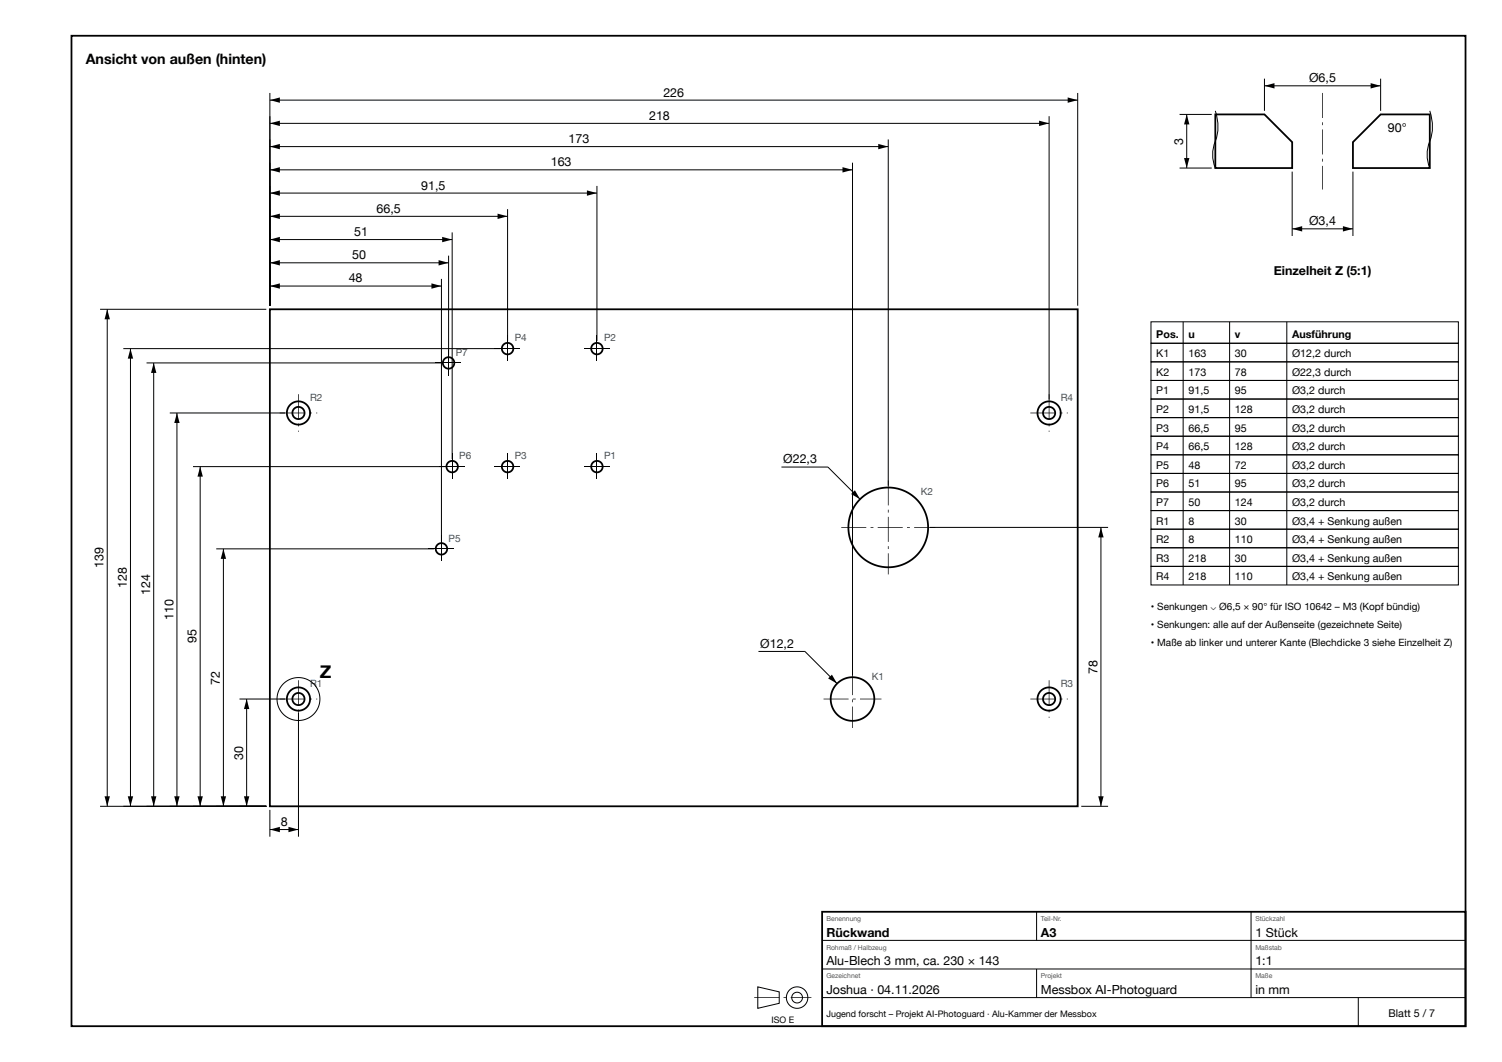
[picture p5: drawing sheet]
<svg xmlns="http://www.w3.org/2000/svg" width="420mm" height="297mm" viewBox="0 0 420 297" stroke-linecap="round" stroke-linejoin="round" font-family="sans-serif">
<g fill="none" stroke="#000" stroke-width=".5">
<path d="M20 10h390v277h-390zM340 32h13.7l7.8 7.8v7.2h-21.5zM378.5 39.8l7.7-7.8h13.8v15h-21.5zM75.5 86.5h226v139h-226zM230 255h180v32h-180z"/>
<circle cx="142" cy="97.5" r="1.6"/>
<circle cx="167" cy="97.5" r="1.6"/>
<circle cx="83.5" cy="115.5" r="3.3"/>
<circle cx="83.5" cy="115.5" r="1.7"/>
<circle cx="125.5" cy="101.5" r="1.6"/>
<circle cx="293.5" cy="115.5" r="1.7"/>
<circle cx="293.5" cy="115.5" r="3.3"/>
<circle cx="126.5" cy="130.5" r="1.6"/>
<circle cx="142" cy="130.5" r="1.6"/>
<circle cx="167" cy="130.5" r="1.6"/>
<circle cx="123.5" cy="153.5" r="1.6"/>
<circle cx="248.5" cy="147.5" r="11.1"/>
<circle cx="83.5" cy="195.5" r="3.2"/>
<circle cx="83.5" cy="195.5" r="1.7"/>
<circle cx="238.5" cy="195.5" r="6.1"/>
<circle cx="293.5" cy="195.5" r="1.7"/>
<circle cx="293.5" cy="195.5" r="3.2"/>
</g>
<g fill="#000">
<path d="M75.5 34.5l2.8-.7v1.5zM75.5 28l2.8-.7v1.5zM290.7 33.8l2.8 .7-2.8 .8zM298.7 27.3l2.8 .7-2.8 .8zM332 32l.7 2.8h-1.5zM353.7 24l2.8-.7v1.5zM383.4 23.3l2.8 .7-2.8 .8zM75.5 54l2.8-.7v1.5zM75.5 47.5l2.8-.7v1.5zM75.5 41l2.8-.7v1.5zM164.2 53.3l2.8 .7-2.8 .8zM235.7 46.8l2.8 .7-2.8 .8z"/>
<path d="M245.7 40.3l2.8 .7-2.8 .8zM331.2 44.2h1.5l-.7 2.8zM75.5 80l2.8-.8v1.5zM75.5 73.5l2.8-.8v1.5zM75.5 67l2.8-.7v1.5zM75.5 60.5l2.8-.7v1.5zM120.7 79.2l2.8 .8-2.8 .7zM122.7 72.7l2.8 .8-2.8 .7zM123.7 66.3l2.8 .7-2.8 .8zM139.2 59.8l2.8 .7-2.8 .8zM361.5 64l2.8-.7v1.5zM375.7 63.3l2.8 .7-2.8 .8z"/>
<path d="M30 86.5l.7 2.8h-1.5zM36.5 97.5l.7 2.8h-1.5zM43 101.5l.7 2.8h-1.5zM49.5 115.5l.7 2.8h-1.5zM56 130.5l.7 2.8h-1.5zM238.1 138.2l1.1-1.1 1.4 2.5zM62.5 153.5l.7 2.8h-1.5zM308 147.5l.7 2.8h-1.5zM69 195.5l.7 2.8h-1.5zM231.7 189.7l1-1 1.5 2.5zM29.2 222.7h1.5l-.7 2.8zM35.7 222.7h1.5l-.7 2.8z"/>
<path d="M42.2 222.7h1.5l-.7 2.8zM48.7 222.7h1.5l-.7 2.8zM55.2 222.7h1.5l-.7 2.8zM61.7 222.7h1.5l-.7 2.8zM68.2 222.7h1.5l-.7 2.8zM75.5 232l2.8-.8v1.5zM80.7 231.2l2.8 .8-2.8 .7zM307.2 222.7h1.5l-.7 2.8z"/>
<path d="M369.9 26h.2v7h-.2zM369.9 34.2h.2v.8h-.2zM369.9 36.2h.2v7h-.2zM369.9 44.4h.2v.8h-.2zM369.9 46.4h.2v6.6h-.2z"/>
<path d="M78.2 115.4h7v.2h-7zM86.4 115.4h.8v.2h-.8zM88.4 115.4h.3v.2h-.3z"/>
<path d="M83.4 110.2h.2v7h-.2zM83.4 118.4h.2v.8h-.2zM83.4 120.4h.2v.3h-.2z"/>
<path d="M288.2 115.4h7v.2h-7zM296.4 115.4h.8v.2h-.8zM298.4 115.4h.3v.2h-.3z"/>
<path d="M293.4 110.2h.2v7h-.2zM293.4 118.4h.2v.8h-.2zM293.4 120.4h.2v.3h-.2z"/>
<path d="M248.4 134.3h.2v7h-.2zM248.4 142.5h.2v.8h-.2zM248.4 144.5h.2v7h-.2zM248.4 152.7h.2v.8h-.2zM248.4 154.7h.2v5.9h-.2z"/>
<path d="M235.3 147.4h7v.2h-7zM243.5 147.4h.8v.2h-.8zM245.5 147.4h7v.2h-7zM253.7 147.4h.8v.2h-.8zM255.7 147.4h5.9v.2h-5.9z"/>
<path d="M78.2 195.4h7v.2h-7zM86.4 195.4h.8v.2h-.8zM88.4 195.4h.3v.2h-.3z"/>
<path d="M83.4 190.2h.2v7h-.2zM83.4 198.4h.2v.8h-.2zM83.4 200.4h.2v.3h-.2z"/>
<path d="M230.4 195.4h7v.2h-7zM238.6 195.4h.8v.2h-.8zM240.6 195.4h6v.2h-6z"/>
<path d="M238.4 187.4h.2v7h-.2zM238.4 195.6h.2v.8h-.2zM238.4 197.6h.2v6h-.2z"/>
<path d="M288.2 195.4h7v.2h-7zM296.4 195.4h.8v.2h-.8zM298.4 195.4h.3v.2h-.3z"/>
<path d="M293.4 190.2h.2v7h-.2zM293.4 198.4h.2v.8h-.2zM293.4 200.4h.2v.3h-.2z"/>
<path d="M211 278.9h7v.2h-7zM219.2 278.9h.8v.2h-.8zM221.2 278.9h5.8v.2h-5.8z"/>
</g>
<g fill="none" stroke="#000" stroke-width=".28">
<path d="M75.5 26v59.5M75.5 34.5h218M75.5 28h226M248.5 39v96.8M293.5 32.5v79.2M301.5 26v59.5M330 32h9M332 32v15M340 31a13.5 13.5 0 0 1-.5 10.2l-.2 1.6v1.7l.7 2.5M353.7 22v9M353.7 24h32.5M386.2 22v9"/>
<path d="M400 31a13.5 13.5 0 0 1-.5 10.2l-.2 1.6v1.7l.7 2.5M75.5 54h91.5M75.5 47.5h163M75.5 41h173M142 58.5v42.4M167 52v48.9M238.5 45.5v143.4M330 47h9M361.5 48v18M378.5 48v18M75.5 80h48M75.5 73.5h50"/>
<path d="M75.5 67h51M75.5 60.5h66.5M123.5 78v78.9M125.5 71.5v33.4M126.5 65v68.9M361.5 64h17M28 86.5h46.5M30 86.5v139M36.5 97.5v128M145.4 97.5h-110.9M163.4 97.5h7M322 90h86v6h-86z"/>
<path d="M322 96h86v5.2h-86zM331 90v73.6M344 90v73.6M360 90v73.6M41 101.5h87.9M43 101.5v124M47.5 115.5h32.2M49.5 115.5v110M322 101.2h86v5.2h-86zM322 106.4h86v5.2h-86zM322 111.6h86v5.2h-86zM322 116.8h86v5.2h-86z"/>
<path d="M54 130.5h75.9M56 130.5v95M138.4 130.5h7M142 126.9v7M163.4 130.5h7M167 126.9v7M218.6 130.6h13l9 9M322 122h86v5.2h-86zM322 127.2h86v5.2h-86zM322 132.4h86v5.2h-86zM322 137.6h86v5.2h-86zM60.5 153.5h66.4"/>
<path d="M62.5 153.5v72M260.1 147.5h49.9M308 147.5v78M322 142.8h86v5.2h-86zM322 148h86v5.2h-86zM322 153.2h86v5.2h-86zM322 158.4h86v5.2h-86zM67 195.5h12.7M69 195.5v30M83.5 199.2v34.8M212.2 182.2h13l9 9M28 225.5h46.5"/>
<path d="M75.5 226.5v7.5M75.5 232h8M302.5 225.5h7.5M290 255v8M350 255v24M212 276l6 1.4v3.2l-6 1.4zM230 263h180M230 271h180M230 279h180M290 271v8M380 279v8"/>
<circle cx="83.5" cy="195.5" r="6"/>
<circle cx="223" cy="279" r="3"/>
<circle cx="223" cy="279" r="1.5"/>
</g>
<text font-size="5" x="89.5" y="189.5">Z</text>
<text font-size="4" x="24" y="18">Ansicht von außen (hinten)</text>
<g font-size="3.5">
<text x="366.2" y="23">Ø6,5</text>
<text x="185.6" y="27">226</text>
<text x="181.6" y="33.5">218</text>
<text x="159.1" y="40">173</text>
<text x="331" y="40.5" transform="rotate(-90 331 40.5)">3</text>
<text x="388.2" y="37">90°</text>
<text x="154.1" y="46.5">163</text>
<text x="117.8" y="53">91,5</text>
<text x="105.3" y="59.5">66,5</text>
<text x="99.1" y="66">51</text>
<text x="366.2" y="63">Ø3,4</text>
<text x="98.6" y="72.5">50</text>
<text x="356.3" y="77">Einzelheit Z (5:1)</text>
<text x="97.6" y="79">48</text>
<text x="219.1" y="129.6">Ø22,3</text>
<text x="29" y="158.9" transform="rotate(-90 29 158.9)">139</text>
<text x="35.5" y="164.4" transform="rotate(-90 35.5 164.4)">128</text>
<text x="42" y="166.4" transform="rotate(-90 42 166.4)">124</text>
<text x="48.5" y="173.4" transform="rotate(-90 48.5 173.4)">110</text>
<text x="55" y="179.9" transform="rotate(-90 55 179.9)">95</text>
<text x="212.7" y="181.2">Ø12,2</text>
<text x="61.5" y="191.4" transform="rotate(-90 61.5 191.4)">72</text>
<text x="307" y="188.4" transform="rotate(-90 307 188.4)">78</text>
<text x="68" y="212.4" transform="rotate(-90 68 212.4)">30</text>
<text x="78.5" y="231">8</text>
<text x="231.2" y="262">Rückwand</text>
<text x="291.2" y="262">A3</text>
<text x="351.2" y="262">1 Stück</text>
<text x="231.2" y="270">Alu-Blech 3 mm, ca. 230 × 143</text>
<text x="351.2" y="270">1:1</text>
<text x="231.2" y="278">Joshua · 04.11.2026</text>
<text x="291.2" y="278">Messbox AI-Photoguard</text>
<text x="351.2" y="278">in mm</text>
</g>
<g font-size="3">
<text x="323.5" y="94.4">Pos.</text>
<text x="332.5" y="94.4">u</text>
<text x="345.5" y="94.4">v</text>
<text x="361.5" y="94.4">Ausführung</text>
<text x="323.5" y="99.9">K1</text>
<text x="332.5" y="99.9">163</text>
<text x="345.5" y="99.9">30</text>
<text x="361.5" y="99.9">Ø12,2 durch</text>
<text x="323.5" y="105.1">K2</text>
<text x="332.5" y="105.1">173</text>
<text x="345.5" y="105.1">78</text>
<text x="361.5" y="105.1">Ø22,3 durch</text>
<text x="323.5" y="110.3">P1</text>
<text x="332.5" y="110.3">91,5</text>
<text x="345.5" y="110.3">95</text>
<text x="361.5" y="110.3">Ø3,2 durch</text>
<text x="323.5" y="115.5">P2</text>
<text x="332.5" y="115.5">91,5</text>
<text x="345.5" y="115.5">128</text>
<text x="361.5" y="115.5">Ø3,2 durch</text>
<text x="323.5" y="120.7">P3</text>
<text x="323.5" y="125.9">P4</text>
<text x="332.5" y="120.7">66,5</text>
<text x="332.5" y="125.9">66,5</text>
<text x="345.5" y="120.7">95</text>
<text x="345.5" y="125.9">128</text>
<text x="361.5" y="120.7">Ø3,2 durch</text>
<text x="361.5" y="125.9">Ø3,2 durch</text>
<text x="323.5" y="131.1">P5</text>
<text x="332.5" y="131.1">48</text>
<text x="345.5" y="131.1">72</text>
<text x="361.5" y="131.1">Ø3,2 durch</text>
<text x="323.5" y="136.3">P6</text>
<text x="332.5" y="136.3">51</text>
<text x="345.5" y="136.3">95</text>
<text x="361.5" y="136.3">Ø3,2 durch</text>
<text x="323.5" y="141.5">P7</text>
<text x="332.5" y="141.5">50</text>
<text x="345.5" y="141.5">124</text>
<text x="361.5" y="141.5">Ø3,2 durch</text>
<text x="323.5" y="146.7">R1</text>
<text x="332.5" y="146.7">8</text>
<text x="345.5" y="146.7">30</text>
<text x="361.5" y="146.7">Ø3,4 + Senkung außen</text>
<text x="323.5" y="151.9">R2</text>
<text x="332.5" y="151.9">8</text>
<text x="345.5" y="151.9">110</text>
<text x="361.5" y="151.9">Ø3,4 + Senkung außen</text>
<text x="323.5" y="157.1">R3</text>
<text x="332.5" y="157.1">218</text>
<text x="345.5" y="157.1">30</text>
<text x="361.5" y="157.1">Ø3,4 + Senkung außen</text>
<text x="323.5" y="162.3">R4</text>
<text x="332.5" y="162.3">218</text>
<text x="345.5" y="162.3">110</text>
<text x="361.5" y="162.3">Ø3,4 + Senkung außen</text>
<text x="388.5" y="284.5">Blatt 5 / 7</text>
</g>
<g font-size="2.8" fill="#1f4e79">
<text x="144" y="95.5">P4</text>
<text x="169" y="95.5">P2</text>
<text x="127.5" y="99.5">P7</text>
<text x="86.7" y="112.3">R2</text>
<text x="296.7" y="112.3">R4</text>
<text x="128.5" y="128.5">P6</text>
<text x="144" y="128.5">P3</text>
<text x="169" y="128.5">P1</text>
<text x="257.7" y="138.3">K2</text>
<text x="125.5" y="151.5">P5</text>
<text x="243.9" y="190.1">K1</text>
<text x="86.7" y="192.3">R1</text>
<text x="296.7" y="192.3">R3</text>
</g>
<g font-size="2.8">
<text x="322" y="170.6">• Senkungen ⌵ Ø6,5 × 90° für ISO 10642 – M3 (Kopf bündig)</text>
<text x="322" y="175.6">• Senkungen: alle auf der Außenseite (gezeichnete Seite)</text>
<text x="322" y="180.6">• Maße ab linker und unterer Kante (Blechdicke 3 siehe Einzelheit Z)</text>
</g>
<g font-size="2.5">
<text x="215.8" y="286">ISO E</text>
<text x="231.2" y="284.5">Jugend forscht – Projekt AI-Photoguard · Alu-Kammer der Messbox</text>
</g>
<g font-size="1.9" fill="#555">
<text x="231.2" y="257.6">Benennung</text>
<text x="291.2" y="257.6">Teil-Nr.</text>
<text x="351.2" y="257.6">Stückzahl</text>
<text x="231.2" y="265.6">Rohmaß / Halbzeug</text>
<text x="351.2" y="265.6">Maßstab</text>
<text x="231.2" y="273.6">Gezeichnet</text>
<text x="291.2" y="273.6">Projekt</text>
<text x="351.2" y="273.6">Maße</text>
</g>
</svg>
